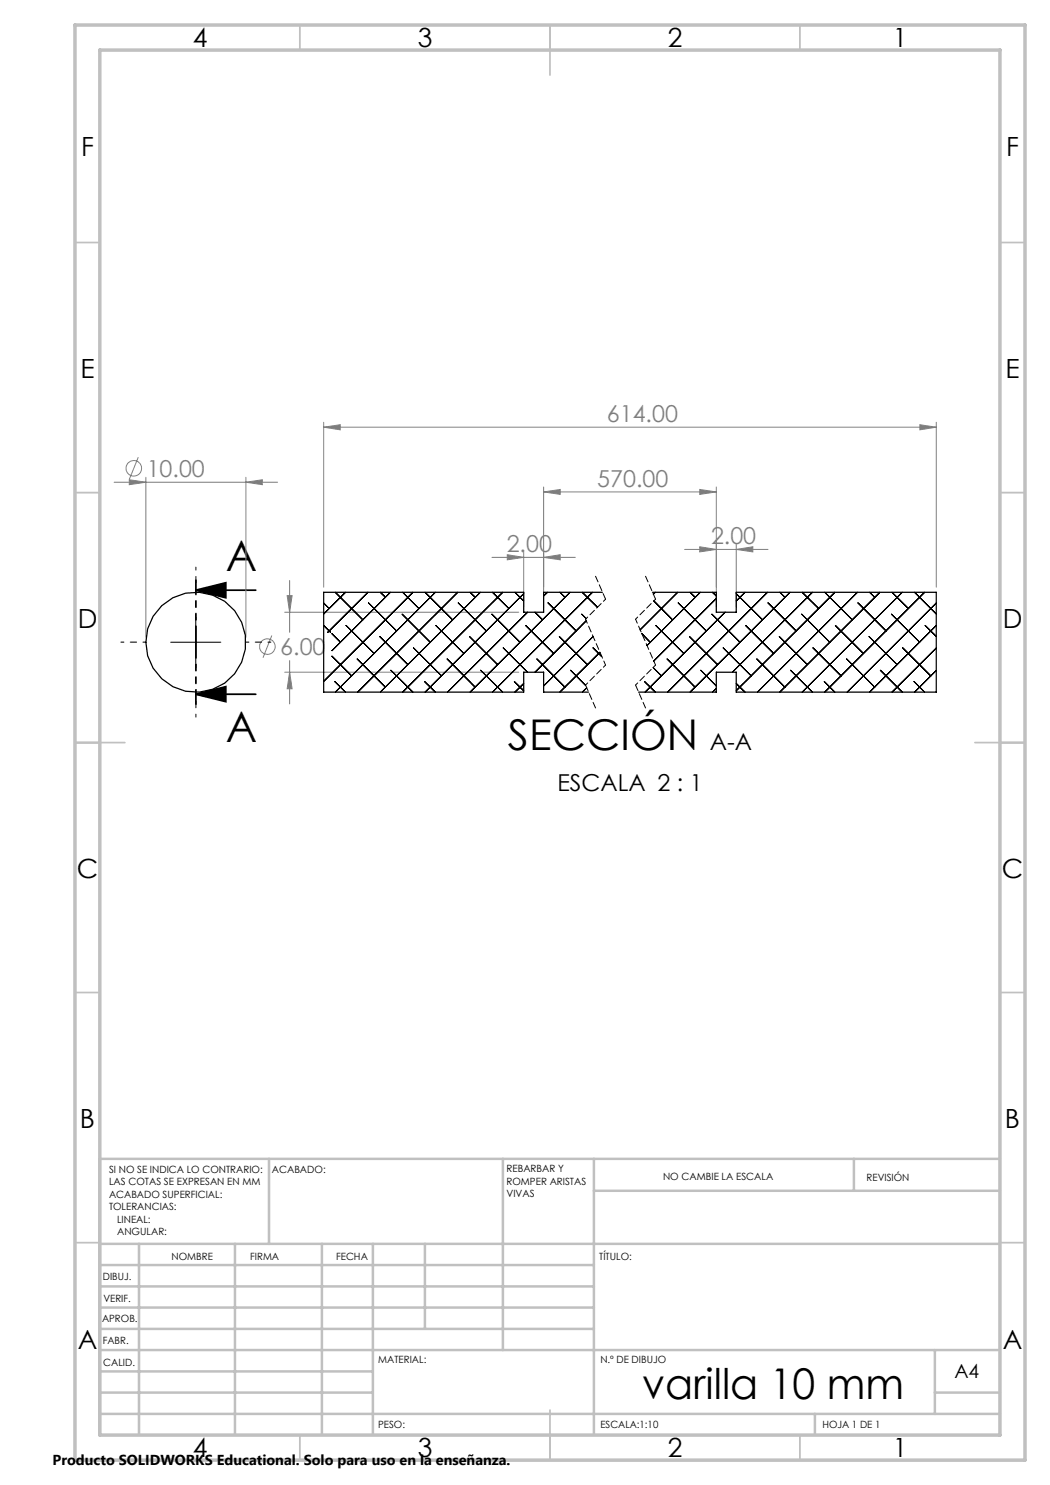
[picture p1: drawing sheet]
<svg xmlns="http://www.w3.org/2000/svg" width="210mm" height="297mm" viewBox="0 0 210 297" stroke-linecap="round" stroke-linejoin="round" font-family="sans-serif">
<g fill="none" stroke="#808080" stroke-width=".2">
<path d="M22.8 96.4h32.7M25.9 96l3.3 .4-3.3 .5zM27.7 91.4l-1.8 4.5M29.2 95.5v32M49.2 96.4l3.3-.4v.9zM49.2 95.5v32M64.7 85.4l3.4-.5v1.1zM64.7 84.5v32.9M64.7 85.4h122.6M108.7 98.4l3.3-.5v1zM108.7 97.4v24.1M108.7 98.4h34.6"/>
<path d="M139.9 97.9l3.4 .5-3.4 .5zM143.3 97.4v24.1M184 84.9l3.3 .5-3.3 .6zM187.3 84.5v32.9M57.4 119.1h1l-.5 3.3zM57.9 116.1v10.4M98.4 111.5h16.7M101.5 110.9l3.2 .6-3.2 .5zM104.7 110.5v11M108.7 111.5l3.3-.6v1.1zM136.9 109.9h16.7M139.9 109.4l3.4 .5-3.4 .5z"/>
<path d="M147.2 109.9l3.4-.5v1zM147.2 108.9v12.6M54.4 127.1l-1.8 4.4M56.9 122.4h46.9M56.9 134.4h46.9M57.9 134.4l.5 3.4h-1zM57.9 132.1v8.7"/>
<circle cx="26.8" cy="93.7" r="1.56"/>
<circle cx="53.5" cy="129.3" r="1.55"/>
</g>
<path d="M39.2 118l6-1.4v3zM39.2 118h12M39.2 138.8l6-1.5v3zM39.2 138.8h12" fill="none" stroke="#000" stroke-width=".35"/>
<path d="M39.2 118.4v-5M29.2 128.4h-5M39.2 138.4v5M49.2 128.4h5" fill="none" stroke="#000" stroke-width=".2" stroke-dasharray="15.2 1.3 1.3 1.3" stroke-dashoffset="14.6"/>
<path d="M34.1 128.4h10.1M39.2 123.4v10.1" fill="none" stroke="#000" stroke-width=".2"/>
<path d="M119.1 115.3l2 4.5M129.1 115.3l2 4.5M117.1 137l2 4.6M127.1 137l2 4.6" fill="none" stroke="#000" stroke-width=".2" stroke-dasharray="1.3 .6"/>
<path d="M121.1 119.8l-4 4M131.1 119.8l-4 4M121.1 133l-4 4M131.1 133l-4 4" fill="none" stroke="#000" stroke-width=".2" stroke-dasharray="1.3 .6" stroke-dashoffset=".7"/>
<path d="M117.1 123.8l4 9.2M127.1 123.8l4 9.2" fill="none" stroke="#000" stroke-width=".2" stroke-dasharray="1.3 .6" stroke-dashoffset=".4"/>
<path d="M39.2 116v24.8" fill="none" stroke="#000" stroke-width=".35" stroke-dasharray="6.3 1.3 1.3 1.3 1.3 1.3" stroke-dashoffset="3.5"/>
<g fill="none" stroke="#c0c0c0" stroke-width=".35">
<path d="M60 5v5M110 5v10M160 5v5M15 48.5h5M200 48.5h5M15 98.5h5M200 98.5h5M15 148.5h10M195 148.5h10M15 198.5h5M200 198.5h5M15 248.5h5"/>
<path d="M200 248.5h5M60 287v5M110 282v10M160 287v5"/>
</g>
<g fill="none" stroke="#c0c0c0" stroke-width=".5">
<path d="M53.8 231.8v17M100.6 231.8v38.2M118.8 231.8v55.2M118.8 238.2h81.2M170.8 231.8v6.4M200 231.8h-180v55.2M20 248.8h180M20 257.3h98.8M20 253h98.8M27.8 248.8v38.2M47 248.8v38.2M64.4 248.8v38.2"/>
<path d="M74.6 248.8v38.2M85 248.8v17M20 265.8h98.8M20 261.5h98.8M20 278.5h54.6M20 274.3h54.6M20 270h180M187 278.5h13M187 270v12.8M20 282.8h180M163 282.8v4.2"/>
</g>
<path d="M15 5h190v287h-190zM20 10h180v277h-180z" fill="none" stroke="#c0c0c0" stroke-width=".7"/>
<path d="M39.2 118l6-1.4v3zM39.2 138.8l6-1.5v3z" fill="#000"/>
<g fill="#808080">
<path d="M108.7 111.5l3.3-.6v1.1zM101.5 110.9l3.2 .6-3.2 .5zM147.2 109.9l3.4-.5v1zM139.9 109.4l3.4 .5-3.4 .5z"/>
<path d="M25.9 96l3.3 .4-3.3 .5zM49.2 96.4l3.3-.4v.9zM64.7 85.4l3.4-.5v1.1zM184 84.9l3.3 .5-3.3 .6zM108.7 98.4l3.3-.5v1zM139.9 97.9l3.4 .5-3.4 .5zM57.4 119.1h1l-.5 3.3zM57.9 134.4l.5 3.4h-1z"/>
</g>
<g fill="none" stroke="#000" stroke-width=".25">
<path d="M120.5 118.5h-11.8v3.9h-4v-3.9h-40v19.9h40v-4h4v4h9M130.5 118.5h12.8v3.9h3.9v-3.9h40.1v19.9h-40.1v-4h-3.9v4h-15.6"/>
<circle cx="39.2" cy="128.5" r="10"/>
</g>
<g fill="none" stroke="#000" stroke-width=".2">
<path d="M67.1 118.5l5.5 5.5M69.1 118.5l-4.4 4.3M73.6 118.5l-8.1 8M76.1 118.5l1 .9M78.1 118.5l-11.7 11.6M80.5 118.5l3.3 3.2M82.6 118.5l-17.9 17.8M85 118.5l5.5 5.5M87.1 118.5l-20 19.9M91.5 118.5l-20 19.9M94 118.5l1 .9M96.1 118.5l-20 19.9"/>
<path d="M98.5 118.5l3.3 3.2M100.5 118.5l-20 19.9M103 118.5l1.7 1.7M104.7 118.7l-19.7 19.7M109.5 118.5l-.8 .7M112 118.5l1 .9M114 118.5l-20 19.9M116.5 118.5l3 3M118.5 118.5l-20 19.9M131.1 118.5l-.4 .3M135.5 118.5l-7.5 7.5M138 118.5l1 .9"/>
<path d="M140.1 118.5l-10.7 10.6M142.5 118.5l.8 .7M143.3 119.7l-12.6 12.5M147.2 118.7l5.3 5.3M149 118.5l-1.8 1.7M153.5 118.5l-20 19.9M156 118.5l1 .9M158 118.5l-20 19.9M160.4 118.5l3.3 3.2M162.5 118.5l-16 15.9M165 118.5l5.5 5.5M167 118.5l-19.8 19.6"/>
<path d="M171.5 118.5l-20 19.9M173.9 118.5l1 .9M176 118.5l-20 19.9M178.4 118.5l3.3 3.2M180.4 118.5l-20 19.9M182.9 118.5l4.4 4.3M184.9 118.5l-19.9 19.9M64.7 125.1l1.4 1.4M64.7 120.6l1.1 1.1M66.4 131.2l3.9 4M66.4 126.7l1.7 1.7M67 136.3l2.1 2.1"/>
<path d="M69.2 125.1l5.6 5.6M71.4 131.8l5.7 5.6M73.7 120.6l5.6 5.6M76 127.3l5.6 5.6M78.2 134.1l4.4 4.3M80.4 122.8l5.6 5.6M82.7 129.6l5.6 5.6M84.9 136.3l2.2 2.1M87.2 125.1l5.6 5.6M89.4 131.8l5.6 5.6M91.7 120.6l5.6 5.6M93.9 127.3l5.6 5.6"/>
<path d="M96.1 134.1l4.4 4.3M98.4 122.8l5.6 5.6M100.6 129.6l4.9 4.8M102.9 136.3l1.8 1.8M104.7 136.7l-1.7 1.7M105.1 125.1l5.6 5.6M105.5 122.4l-16 16M107 122.4l1.5 1.6M107.4 131.8l5.6 5.6M109.6 120.6l5.6 5.6M111.9 127.3l5.6 5.6M114.1 134.1l3 3"/>
<path d="M116.3 122.8l.9 .9M117.2 124.2l-10.2 10.2M117.3 137.6l-.8 .8M118.6 127.3l-9.9 9.9M118.6 129.6l1.7 1.7M120 130.5l-8 7.9M128.4 126.7l1.6 1.7M128.9 136.3l2.2 2.1M130.6 133.5l1.7 1.7M130.8 120.2l3.7 3.8M131.2 125.1l5.6 5.6M133.4 131.8l5.6 5.6"/>
<path d="M135.6 120.6l5.7 5.6M137.9 127.3l5.6 5.6M140.2 134.1l3.1 3.1M142.4 122.8l5.6 5.6M143.3 137.7l-.8 .7M144.6 129.6l5.6 5.6M145 122.4l-16 16M147.2 136.7l1.8 1.7M149.1 125.1l5.6 5.6M151.4 131.8l5.6 5.6M153.6 120.6l5.6 5.6M155.9 127.3l5.6 5.6"/>
<path d="M158.1 134.1l4.4 4.3M160.3 122.8l5.6 5.6M162.6 129.6l5.6 5.6M164.9 136.3l2.1 2.1M167.1 125.1l5.6 5.6M169.3 131.8l5.6 5.6M171.6 120.6l5.6 5.6M173.8 127.3l5.6 5.6M176.1 134.1l4.3 4.3M178.3 122.8l5.6 5.6M180.6 129.6l5.6 5.6M182.8 136.3l2.1 2.1"/>
<path d="M185 125.1l2.3 2.2M187.3 120.6l-17.9 17.8M187.3 125.1l-13.4 13.3M187.3 129.6l-8.9 8.8M187.3 134.1l-4.4 4.3"/>
</g>
<g font-size="8.5">
<text x="45.2" y="114.2">A</text>
<text x="45.2" y="148.4">A</text>
<text x="101.6" y="150">SECCIÓN</text>
<text x="128.4" y="279.7">varilla 10 mm</text>
</g>
<g font-size="5.3">
<text x="38.5" y="9.5">4</text>
<text x="83.5" y="9.5">3</text>
<text x="133.6" y="9.5">2</text>
<text x="178.6" y="9.5">1</text>
<text x="16.2" y="31.3">F</text>
<text x="201.2" y="31.3">F</text>
<text x="16.1" y="75.5">E</text>
<text x="201.1" y="75.5">E</text>
<text x="15.5" y="125.5">D</text>
<text x="200.5" y="125.5">D</text>
<text x="15.4" y="175.5">C</text>
<text x="200.4" y="175.5">C</text>
<text x="16" y="225.5">B</text>
<text x="201" y="225.5">B</text>
<text x="15.5" y="269.8">A</text>
<text x="200.5" y="269.8">A</text>
<text x="38.5" y="291.5">4</text>
<text x="83.5" y="291.5">3</text>
<text x="133.6" y="291.5">2</text>
<text x="178.6" y="291.5">1</text>
</g>
<g font-size="4.7" fill="#808080">
<text x="121.4" y="84.4">614.00</text>
<text x="29.3" y="95.4">10.00</text>
<text x="119.5" y="97.4">570.00</text>
<text x="101.3" y="110.4">2.00</text>
<text x="142.2" y="108.8">2.00</text>
<text x="56.1" y="131">6.00</text>
</g>
<g font-size="4.7">
<text x="142" y="150">A-A</text>
<text x="111.5" y="158.2">ESCALA 2 : 1</text>
</g>
<text font-size="3.9" x="190.9" y="275.5">A4</text>
<text font-size="2.9" x="10.5" y="292.9">Producto SOLIDWORKS Educational. Solo para uso en la enseñanza.</text>
<g font-size="2">
<text x="21.8" y="234.6">SI NO SE INDICA LO CONTRARIO:</text>
<text x="21.8" y="237.1">LAS COTAS SE EXPRESAN EN MM</text>
<text x="21.8" y="239.6">ACABADO SUPERFICIAL:</text>
<text x="54.4" y="234.6">ACABADO:</text>
<text x="101.3" y="234.5">REBARBAR Y</text>
<text x="101.3" y="237">ROMPER ARISTAS</text>
<text x="101.3" y="239.5">VIVAS</text>
<text x="132.6" y="236">NO CAMBIE LA ESCALA</text>
<text x="173.3" y="236.2">REVISIÓN</text>
<text x="21.8" y="242.1">TOLERANCIAS:</text>
<text x="23.4" y="244.6">LINEAL:</text>
<text x="23.4" y="247.1">ANGULAR:</text>
<text x="34.3" y="252">NOMBRE</text>
<text x="50" y="251.9">FIRMA</text>
<text x="67.2" y="251.9">FECHA</text>
<text x="119.9" y="251.9">TÍTULO:</text>
<text x="20.6" y="256.1">DIBUJ.</text>
<text x="20.7" y="260.3">VERIF.</text>
<text x="20.4" y="264.4">APROB.</text>
<text x="20.5" y="268.8">FABR.</text>
<text x="20.7" y="273.1">CALID.</text>
<text x="75.6" y="272.5">MATERIAL:</text>
<text x="120.1" y="272.5">N.º DE DIBUJO</text>
<text x="75.6" y="285.5">PESO:</text>
<text x="120.1" y="285.6">ESCALA:1:10</text>
<text x="164.5" y="285.6">HOJA 1 DE 1</text>
</g>
</svg>
